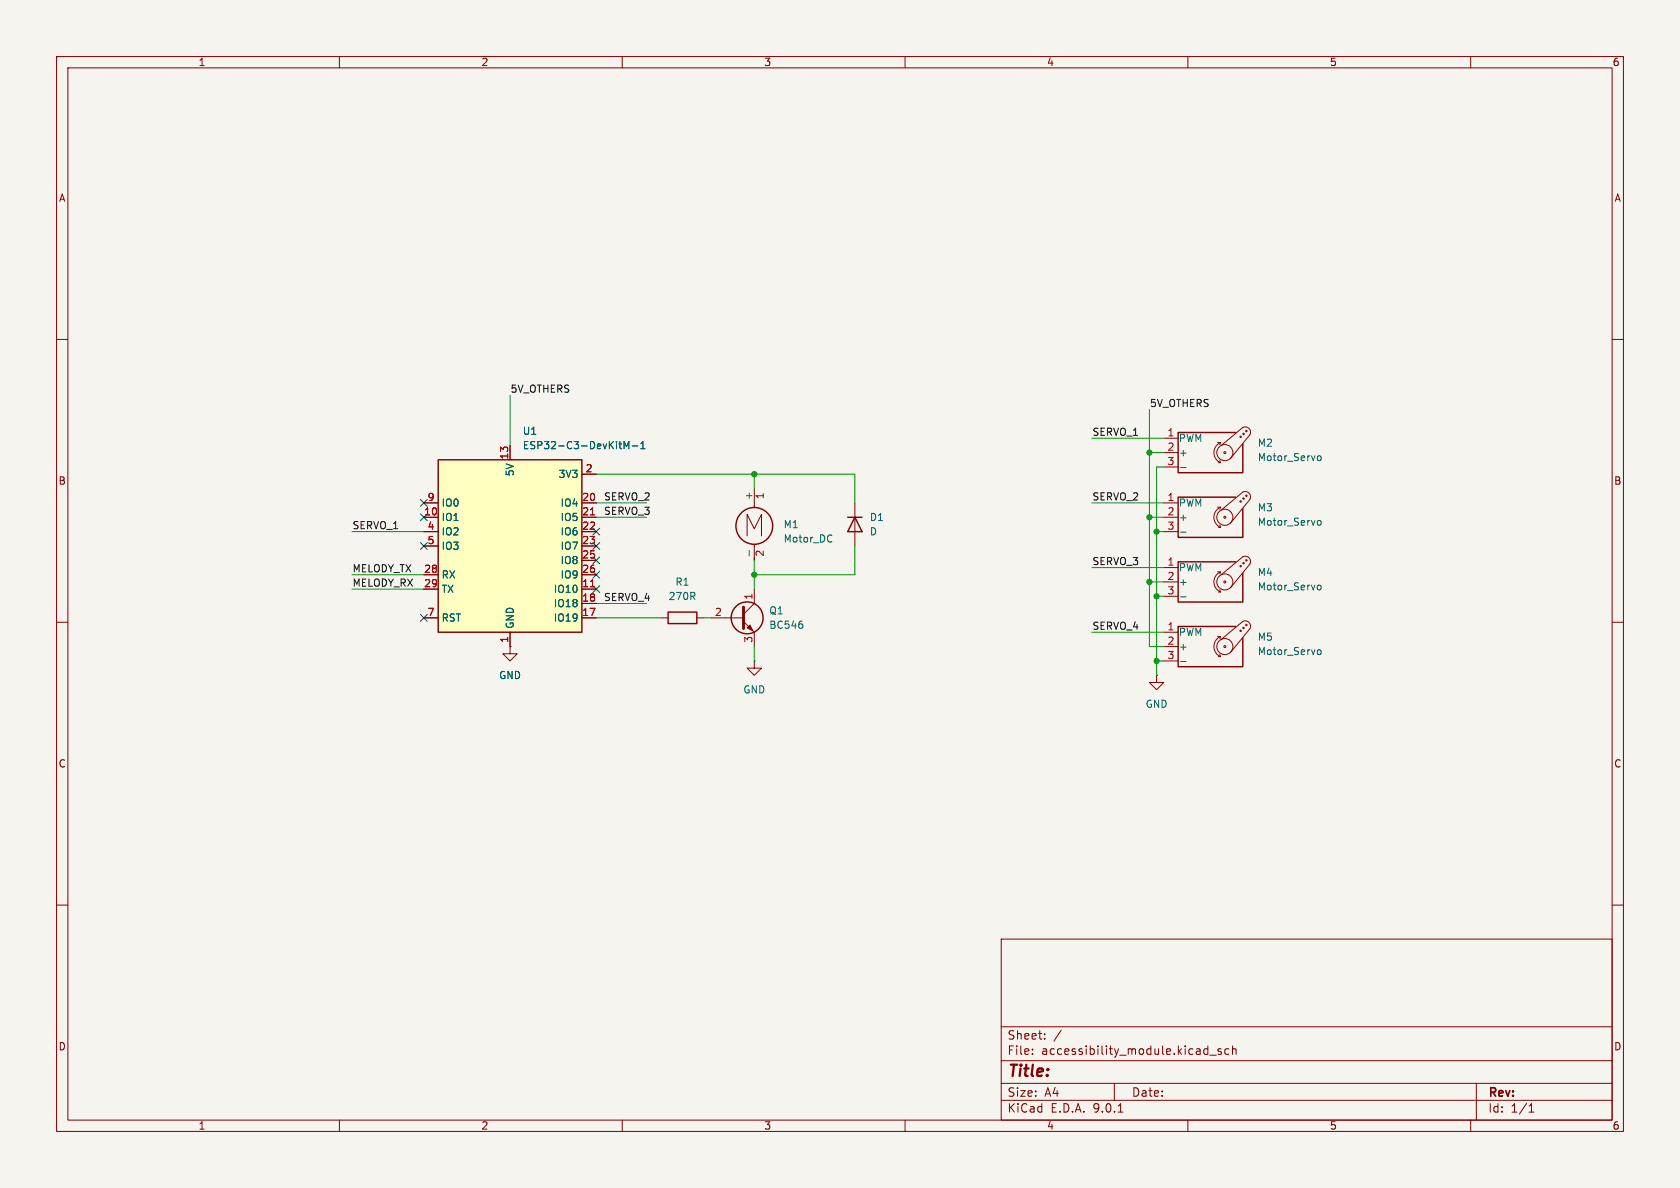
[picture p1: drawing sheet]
<svg xmlns="http://www.w3.org/2000/svg" width="297mm" height="210mm" viewBox="0 0 297 210" stroke-linecap="round" stroke-linejoin="round" font-family="sans-serif">
<path d="M0 0h297v210h-297z" fill="#f5f4ef" stroke="#f5f4ef" stroke-width=".18"/>
<g fill="none" stroke="#840000" stroke-width=".18">
<path d="M10 10h277v190h-277zM12 12h273v186h-273zM60 10v2M110 10v2M160 10v2M210 10v2M260 10v2M10 60h2M285 60h2M10 110h2M116.8 109.2h1.3M123.2 109.2h1.3"/>
<path d="M125.7 109.2h5.7M131.4 109.9l1.9 1.9v2.5M133.3 116.8v1.3h1.3l-1.3 1.3-1.2-1.3h1.2M133.3 116.8h.1M133.3 104.1v2.6l-1.9 1.9M205.7 100.3h2.6M205.7 102.9h2.6M205.7 105.4h2.6M215.3 101.1h.5M215.4 104.6h.4M215.6 104.3l.2 .3M215.8 101.1a1.94 1.94 0 0 0-1.2 1.8 1.94 1.94 0 0 0 1.2 1.7"/>
<path d="M215.8 101.1l-.2 .4M215.9 101.6l3.8-3.2a.94 .94 0 0 1 1.1 .2 .94 .94 0 0 1 .2 1.1l-3.4 4.2M285 110h2M10 160h2M177 166h108v32h-108zM285 160h2M60 198v2M110 198v2M160 198v2M177 194.5h108M177 191.5h108M177 187.5h108"/>
<path d="M177 181.5h108M182.5 186.3v.1M182.5 185.5v.1M184.7 183.6v.1M184.7 182.8v.1M187.6 182.1l-1.3 2M197 191.5v3M197.7 196.6h.8M210 198v2M213.9 186.5h1.1M215.9 185.5l-.4-.1-.2 .2 .1 .2 .5 .2v.3h-.6M217.2 185.5l-.4-.1-.3 .3v.4l.2 .2h.5"/>
<path d="M217.9 185.5l.2-.1 .4 .1v.9M217.9 184.9v1.5M260 198v2M261 191.5v6.5M270.3 196.6h.9M270.3 195.5l.4-.4v1.5"/>
<circle cx="219.8" cy="99.6" r=".13"/>
<circle cx="220.3" cy="99.1" r=".13"/>
<circle cx="216.5" cy="102.9" r=".18"/>
<circle cx="216.5" cy="102.9" r="1.42"/>
<circle cx="219.3" cy="100.1" r=".13"/>
</g>
<g fill="none" stroke="#840000" stroke-width=".25">
<path d="M218.4 99.3h-10.1v7.1h11.4v-5.1M118.1 108.2h5.1v2h-5.1z"/>
<circle cx="132.1" cy="109.2" r="2.82"/>
</g>
<path d="M141.8 110.3l.1 .2-.1 .5M208.7 105.5h1M232.9 103.7l.2-.3 .3 .1 .1 .2-.1 .5-.3 .1-.2-.3" fill="none" stroke="#006464" stroke-width=".18"/>
<path d="M131.4 107.3v3.8" fill="none" stroke="#840000" stroke-width=".51"/>
<path d="M132.6 110.5l.5 1-1-.5z" fill="#840000" stroke="#840000" stroke-width=".18"/>
<path d="M77.5 81.3h25.4v30.5h-25.4z" fill="#ffffc2"/>
<g fill="none" stroke="#840000" stroke-width=".25">
<path d="M218.4 76.5h-10.1v7.1h11.4v-5.1M77.5 81.3h25.4v30.5h-25.4zM149.9 91.4h2.5M151.1 91.4l1.3 2.6h-2.5zM218.4 87.9h-10.1v7.1h11.4v-5.1M218.4 110.7h-10.1v7.2h11.4v-5.1"/>
<circle cx="133.3" cy="93" r="3.3"/>
</g>
<g fill="none" stroke="#840000" stroke-width=".18">
<path d="M90.2 78.7v2.6M205.7 77.5h2.6M215.3 78.2h.5M215.8 78.2a1.94 1.94 0 0 0-1.2 1.8 1.94 1.94 0 0 0 1.2 1.8M215.8 78.2l-.2 .4M215.9 78.7l3.8-3.1a.94 .94 0 0 1 1.1 .1 .94 .94 0 0 1 .2 1.1l-3.4 4.2M74.9 88.9h2.6M74.9 91.4h2.6M74.9 94h2.6M74.9 96.5h2.6M102.9 88.9h2.5M102.9 91.4h2.5"/>
<path d="M102.9 94h2.5M102.9 96.5h2.5M102.9 83.8h2.5M102.9 99.1h2.5M132.1 94.7v-3.8l1.2 2.6 1.3-2.6v3.8M133.3 86.4v3.3M133.3 96.2v2.9M151.1 88.9v7.6M205.7 88.9h2.6M205.7 91.4h2.6M205.7 94h2.6M205.7 80h2.6"/>
<path d="M205.7 82.6h2.6M215.3 89.7h.5M215.4 81.8h.4M215.4 93.2h.4M215.6 81.4l.2 .4M215.6 92.8l.2 .4M215.8 89.7a1.94 1.94 0 0 0-1.2 1.7 1.94 1.94 0 0 0 1.2 1.8M215.8 89.7l-.2 .3M215.9 90.2l3.8-3.2a.94 .94 0 0 1 1.1 .2 .94 .94 0 0 1 .2 1.1l-3.4 4.2M74.9 101.6h2.6M74.9 104.1h2.6M74.9 109.2h2.6"/>
<path d="M90.2 114.3v1.3h1.2l-1.2 1.2-1.3-1.2h1.3M90.2 114.3h.1M90.2 111.8v2.5M102.9 101.6h2.5M102.9 104.1h2.5M102.9 109.2h2.5M102.9 106.7h2.5M204.5 119.4v1.3h1.2l-1.2 1.2-1.3-1.2h1.3M204.5 119.4h.1M205.7 111.8h2.6M205.7 114.3h2.6M205.7 116.8h2.6"/>
<path d="M215.3 112.5h.5M215.4 116.1h.4M215.6 115.7l.2 .4M215.8 112.5a1.94 1.94 0 0 0-1.2 1.8 1.94 1.94 0 0 0 1.2 1.8M215.8 112.5l-.2 .4M215.9 113l3.8-3.1a.94 .94 0 0 1 1.1 .1 .94 .94 0 0 1 .2 1.1l-3.4 4.2"/>
<circle cx="219.3" cy="77.2" r=".13"/>
<circle cx="219.8" cy="76.7" r=".13"/>
<circle cx="220.3" cy="76.2" r=".13"/>
<circle cx="216.5" cy="80" r=".18"/>
<circle cx="216.5" cy="91.4" r=".18"/>
<circle cx="216.5" cy="80" r="1.42"/>
<circle cx="216.5" cy="91.4" r="1.42"/>
<circle cx="219.3" cy="88.6" r=".13"/>
<circle cx="219.8" cy="88.1" r=".13"/>
<circle cx="220.3" cy="87.6" r=".13"/>
<circle cx="216.5" cy="114.3" r=".18"/>
<circle cx="216.5" cy="114.3" r="1.42"/>
<circle cx="219.3" cy="111.5" r=".13"/>
<circle cx="219.8" cy="111" r=".13"/>
<circle cx="220.3" cy="110.5" r=".13"/>
</g>
<path d="M104.4 91h.7M104.4 103.7h.7" fill="none" stroke="#a90000" stroke-width=".18"/>
<g fill="none" stroke="#006464" stroke-width=".18">
<path d="M109.4 78.5h.5M109.8 79.3h.1M110.3 79.3v-1.3l.4 1 .5-1v1.3M111.8 78.8h.9M113.3 79.3h.7M113.3 78.4l.4-.4v1.3M132.4 97.3v1M147 94.6l.1 .1M147.1 95.7l-.1 .1M208.7 82.6h1M208.7 94.1h1M232.9 80.8l.2-.2h.3l.1 .2-.1 .6h-.3l-.2-.2"/>
<path d="M232.9 92.3l.2-.3 .3 .1 .1 .2-.1 .5-.3 .1-.2-.3M208.7 116.9h1M232.9 115.1l.2-.2h.3l.1 .2-.1 .6h-.3l-.2-.2"/>
</g>
<g fill="none" stroke="#009600" stroke-width=".18">
<path d="M90.2 69.9v8.8M193 77.5h12.7M203.2 72.4v41.9h2.5M62.2 94h12.7M105.4 88.9h8.9M105.4 83.8h45.7v5.1M105.4 91.4h8.9M133.3 83.8v2.6M133.3 99.1v5M151.1 96.5v5.1h-17.8M193 88.9h12.7M203.2 80h2.5"/>
<path d="M203.2 91.4h2.5M204.5 94h1.2M205.7 82.6h-1.2v36.8M62.2 101.6h12.7M62.2 104.1h12.7M105.4 106.7h8.9M105.4 109.2h11.4M124.5 109.2h1.2M133.3 114.3v2.5M193 111.8h12.7M193 100.3h12.7M203.2 102.9h2.5"/>
<path d="M204.5 116.8h1.2M204.5 105.4h1.2"/>
</g>
<g fill="none" stroke="#000084" stroke-width=".18">
<path d="M74.3 95.9l1.2 1.2M74.3 88.3l1.2 1.2M74.3 90.8l1.2 1.2M75.5 95.9l-1.2 1.2M75.5 88.3l-1.2 1.2M75.5 90.8l-1.2 1.2M104.8 93.4l1.2 1.2M104.8 98.5l1.2 1.2M104.8 95.9l1.2 1.2M106 93.4l-1.2 1.2M106 98.5l-1.2 1.2M106 95.9l-1.2 1.2"/>
<path d="M74.3 108.6l1.2 1.2M75.5 108.6l-1.2 1.2M104.8 103.5l1.2 1.2M104.8 101l1.2 1.2M106 103.5l-1.2 1.2M106 101l-1.2 1.2"/>
</g>
<g fill="#009600" stroke="#009600" stroke-width=".18">
<circle cx="133.3" cy="101.6" r=".46"/>
<circle cx="133.3" cy="83.8" r=".46"/>
<circle cx="203.2" cy="102.9" r=".46"/>
<circle cx="204.5" cy="105.4" r=".46"/>
<circle cx="204.5" cy="94" r=".46"/>
<circle cx="204.5" cy="116.8" r=".46"/>
<circle cx="203.2" cy="80" r=".46"/>
<circle cx="203.2" cy="91.4" r=".46"/>
</g>
<text font-size="2.8" fill="#840000" x="178" y="190.9">Title:</text>
<g font-size="2.1" fill="#840000">
<text x="178" y="184">Sheet:</text>
<text x="178" y="186.7">File:</text>
<text x="184.1" y="186.7">accessibility_module.kicad_sch</text>
<text x="178" y="196.9">KiCad</text>
<text x="178" y="194.1">Size:</text>
<text x="184.7" y="194.1">A4</text>
<text x="185.7" y="196.9">E.D.A.</text>
<text x="193.3" y="196.9">9.0.1</text>
<text x="200" y="194.1">Date:</text>
<text x="263" y="194.3">Rev:</text>
<text x="263" y="196.9">Id:</text>
<text x="267.1" y="196.9">1/1</text>
</g>
<g font-size="1.8" fill="#840000">
<text x="35" y="11.9">1</text>
<text x="85" y="11.9">2</text>
<text x="135" y="11.9">3</text>
<text x="185" y="11.9">4</text>
<text x="235" y="11.9">5</text>
<text x="285" y="11.9">6</text>
<text x="10.3" y="35.9">A</text>
<text x="285.3" y="35.9">A</text>
<text x="10.3" y="85.9">B</text>
<text x="285.3" y="85.9">B</text>
<text x="10.3" y="135.9">C</text>
<text x="285.3" y="135.9">C</text>
<text x="10.3" y="185.9">D</text>
<text x="285.3" y="185.9">D</text>
<text x="35" y="199.9">1</text>
<text x="85" y="199.9">2</text>
<text x="135" y="199.9">3</text>
<text x="185" y="199.9">4</text>
<text x="235" y="199.9">5</text>
<text x="285" y="199.9">6</text>
</g>
<g font-size="1.8" fill="#0f0f0f">
<text x="90.2" y="69.5">5V_OTHERS</text>
<text x="193" y="77.1">SERVO_1</text>
<text x="203.2" y="72">5V_OTHERS</text>
<text x="106.7" y="88.6">SERVO_2</text>
<text x="193" y="88.6">SERVO_2</text>
<text x="62.2" y="93.6">SERVO_1</text>
<text x="106.7" y="91.1">SERVO_3</text>
<text x="62.2" y="101.3">MELODY_TX</text>
<text x="193" y="100">SERVO_3</text>
<text x="62.2" y="103.8">MELODY_RX</text>
<text x="106.7" y="106.3">SERVO_4</text>
<text x="193" y="111.4">SERVO_4</text>
</g>
<g font-size="1.8" fill="#006464">
<text x="92.3" y="77.1">U1</text>
<text x="92.3" y="79.6">ESP32-C3-DevKitM-1</text>
<text x="208.3" y="78.3">PWM</text>
<text x="208.3" y="80.9">+</text>
<text x="222.3" y="79.2">M2</text>
<text x="222.3" y="81.7">Motor_Servo</text>
<text x="78" y="89.8">IO0</text>
<text x="91" y="84.3" transform="rotate(-90 91 84.3)">5V</text>
<text x="98.7" y="84.7">3V3</text>
<text x="99" y="89.8">IO4</text>
<text x="133.1" y="88.5" transform="rotate(-90 133.1 88.5)">+</text>
<text x="208.3" y="89.8">PWM</text>
<text x="78" y="92.3">IO1</text>
<text x="78" y="94.8">IO2</text>
<text x="99" y="92.3">IO5</text>
<text x="99" y="94.8">IO6</text>
<text x="138.4" y="93.6">M1</text>
<text x="153.7" y="92.3">D1</text>
<text x="153.7" y="94.8">D</text>
<text x="208.3" y="92.3">+</text>
<text x="222.3" y="90.6">M3</text>
<text x="222.3" y="93.1">Motor_Servo</text>
<text x="78" y="97.4">IO3</text>
<text x="99" y="97.4">IO7</text>
<text x="99" y="99.9">IO8</text>
<text x="138.4" y="96.1">Motor_DC</text>
<text x="208.3" y="101.2">PWM</text>
<text x="78" y="102.5">RX</text>
<text x="78" y="105">TX</text>
<text x="97.8" y="105">IO10</text>
<text x="97.8" y="107.5">IO18</text>
<text x="99" y="102.5">IO9</text>
<text x="118.1" y="106.3">270R</text>
<text x="119.3" y="103.7">R1</text>
<text x="208.3" y="103.7">+</text>
<text x="222.3" y="102">M4</text>
<text x="222.3" y="104.6">Motor_Servo</text>
<text x="78" y="110.1">RST</text>
<text x="91" y="111.3" transform="rotate(-90 91 111.3)">GND</text>
<text x="97.8" y="110.1">IO19</text>
<text x="135.9" y="111.4">BC546</text>
<text x="135.9" y="108.8">Q1</text>
<text x="208.3" y="112.6">PWM</text>
<text x="222.3" y="113.5">M5</text>
<text x="208.3" y="115.2">+</text>
<text x="222.3" y="116">Motor_Servo</text>
<text x="88.1" y="120.2">GND</text>
<text x="131.3" y="122.8">GND</text>
<text x="202.4" y="125.3">GND</text>
</g>
<g font-size="1.8" fill="#a90000">
<text x="206.3" y="77.2">1</text>
<text x="89.9" y="81.3" transform="rotate(-90 89.9 81.3)">13</text>
<text x="103.4" y="83.6">2</text>
<text x="206.3" y="79.8">2</text>
<text x="206.3" y="82.3">3</text>
<text x="75.5" y="88.6">9</text>
<text x="102.8" y="88.6">20</text>
<text x="135.3" y="88.3" transform="rotate(-90 135.3 88.3)">1</text>
<text x="206.3" y="88.6">1</text>
<text x="74.9" y="91.2">10</text>
<text x="75.5" y="93.7">4</text>
<text x="102.8" y="91.2">21</text>
<text x="102.8" y="93.7">22</text>
<text x="206.3" y="91.2">2</text>
<text x="206.3" y="93.7">3</text>
<text x="74.9" y="101.3">28</text>
<text x="75.5" y="96.3">5</text>
<text x="102.8" y="96.3">23</text>
<text x="102.8" y="98.8">25</text>
<text x="102.8" y="101.3">26</text>
<text x="135.3" y="98.5" transform="rotate(-90 135.3 98.5)">2</text>
<text x="206.3" y="100.1">1</text>
<text x="74.9" y="103.9">29</text>
<text x="102.8" y="103.9">11</text>
<text x="102.8" y="106.4">18</text>
<text x="133.1" y="106.1" transform="rotate(-90 133.1 106.1)">1</text>
<text x="206.3" y="102.6">2</text>
<text x="206.3" y="105.2">3</text>
<text x="75.5" y="109">7</text>
<text x="89.9" y="113.7" transform="rotate(-90 89.9 113.7)">1</text>
<text x="102.8" y="109">17</text>
<text x="126.3" y="109">2</text>
<text x="133.1" y="113.7" transform="rotate(-90 133.1 113.7)">3</text>
<text x="206.3" y="111.5">1</text>
<text x="206.3" y="114">2</text>
<text x="206.3" y="116.6">3</text>
</g>
</svg>
